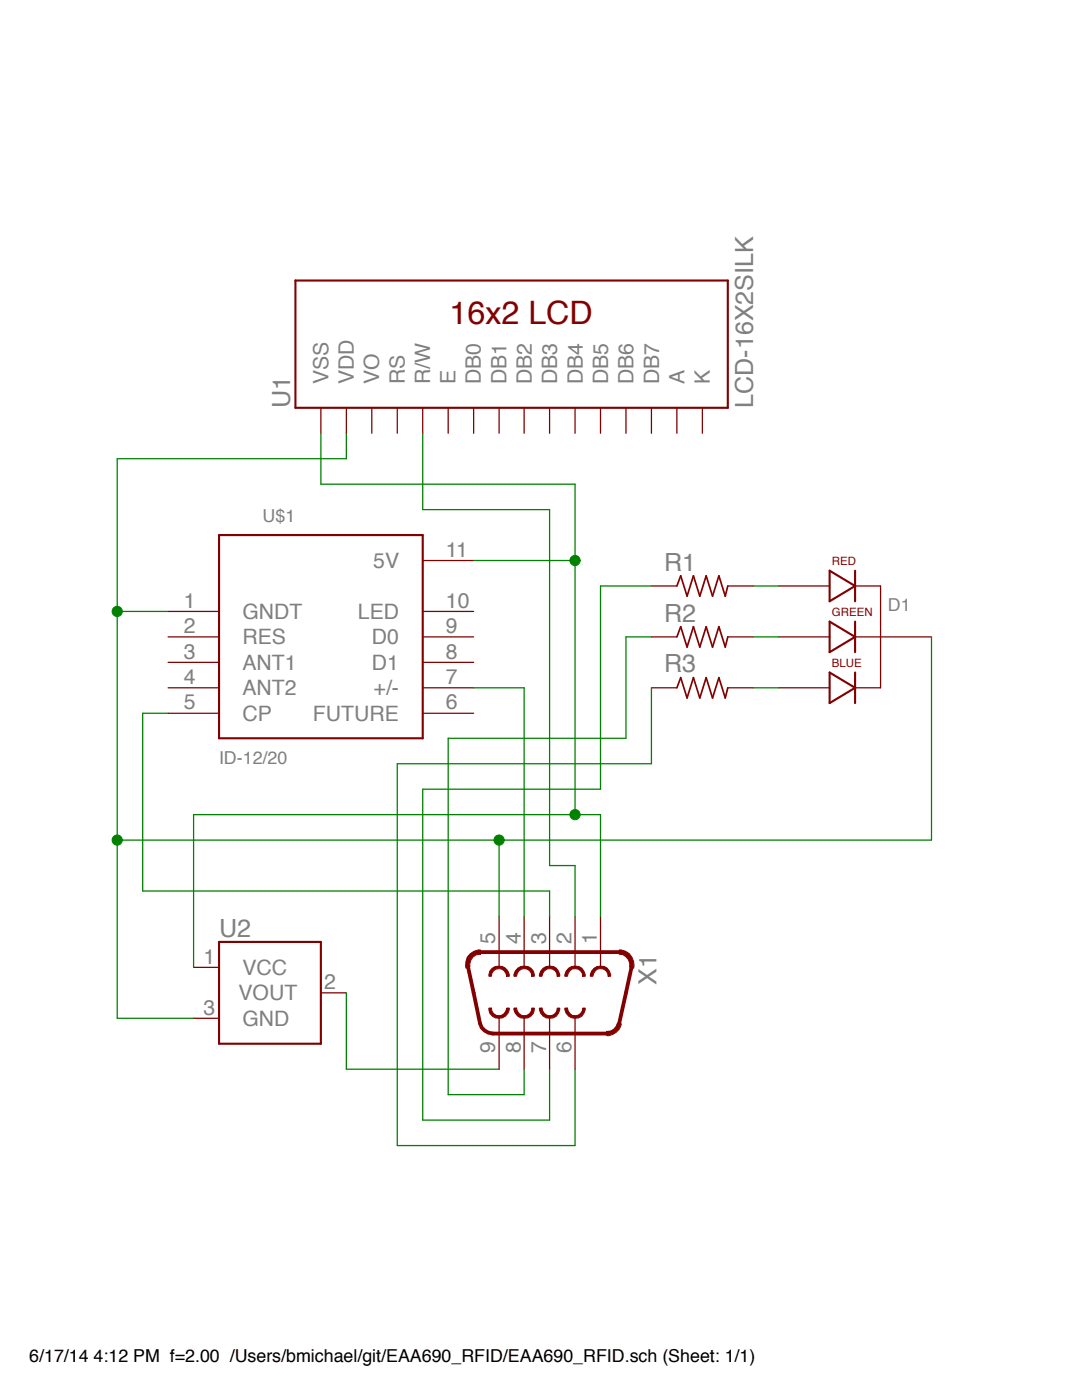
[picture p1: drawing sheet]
<?xml version="1.0" encoding="utf-8"?>
<!DOCTYPE eagle SYSTEM "eagle.dtd">
<!--
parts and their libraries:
SparkFun-RF: Licensing: Creative Commons ShareAlike 4.0 International - https://creativecommons.org/licenses/by-sa/4.0
-->
<eagle version="6.6.0">
<drawing>
<settings>
<setting alwaysvectorfont="no"/>
<setting verticaltext="up"/>
</settings>
<grid distance="0.1" unitdist="inch" unit="inch" style="lines" multiple="1" display="no" altdistance="0.01" altunitdist="inch" altunit="inch"/>
<schematic xreflabel="%F%N/%S.%C%R" xrefpart="/%S.%C%R">
<libraries>
<library name="SparkFun-RF">
<symbols>
<symbol name="ID-12">
<wire x1="-10.16" y1="10.16" x2="-10.16" y2="-10.16" width="0.254" layer="94"/>
<wire x1="-10.16" y1="-10.16" x2="10.16" y2="-10.16" width="0.254" layer="94"/>
<wire x1="10.16" y1="-10.16" x2="10.16" y2="10.16" width="0.254" layer="94"/>
<wire x1="10.16" y1="10.16" x2="-10.16" y2="10.16" width="0.254" layer="94"/>
<text x="-2.54" y="12.7" size="1.27" layer="95" rot="R180">&gt;NAME</text>
<text x="-10.16" y="-12.7" size="1.27" layer="96">&gt;VALUE</text>
<pin name="GNDT" x="-15.24" y="2.54" length="middle"/>
<pin name="RES" x="-15.24" y="0" length="middle"/>
<pin name="ANT1" x="-15.24" y="-2.54" length="middle"/>
<pin name="ANT2" x="-15.24" y="-5.08" length="middle"/>
<pin name="CP" x="-15.24" y="-7.62" length="middle"/>
<pin name="FUTURE" x="15.24" y="-7.62" length="middle" rot="R180"/>
<pin name="+/-" x="15.24" y="-5.08" length="middle" rot="R180"/>
<pin name="D1" x="15.24" y="-2.54" length="middle" rot="R180"/>
<pin name="D0" x="15.24" y="0" length="middle" rot="R180"/>
<pin name="LED" x="15.24" y="2.54" length="middle" rot="R180"/>
<pin name="5V" x="15.24" y="7.62" length="middle" rot="R180"/>
</symbol>
</symbols>
<devicesets>
<deviceset name="ID-12/20">
<gates>
<gate name="G$1" symbol="ID-12" x="0" y="-2.54"/>
</gates>
<devices>
<device name="" package="ID-12">
<connects>
<connect gate="G$1" pin="+/-" pad="7"/>
<connect gate="G$1" pin="5V" pad="11"/>
<connect gate="G$1" pin="ANT1" pad="3"/>
<connect gate="G$1" pin="ANT2" pad="4"/>
<connect gate="G$1" pin="CP" pad="5"/>
<connect gate="G$1" pin="D0" pad="9"/>
<connect gate="G$1" pin="D1" pad="8"/>
<connect gate="G$1" pin="FUTURE" pad="6"/>
<connect gate="G$1" pin="GNDT" pad="1"/>
<connect gate="G$1" pin="LED" pad="10"/>
<connect gate="G$1" pin="RES" pad="2"/>
</connects>
<technologies>
<technology name=""/>
</technologies>
</device>
<device name="ID-12_LOCK" package="ID-12_LOCK">
<connects>
<connect gate="G$1" pin="+/-" pad="7"/>
<connect gate="G$1" pin="5V" pad="11"/>
<connect gate="G$1" pin="ANT1" pad="3"/>
<connect gate="G$1" pin="ANT2" pad="4"/>
<connect gate="G$1" pin="CP" pad="5"/>
<connect gate="G$1" pin="D0" pad="9"/>
<connect gate="G$1" pin="D1" pad="8"/>
<connect gate="G$1" pin="FUTURE" pad="6"/>
<connect gate="G$1" pin="GNDT" pad="1"/>
<connect gate="G$1" pin="LED" pad="10"/>
<connect gate="G$1" pin="RES" pad="2"/>
</connects>
<technologies>
<technology name=""/>
</technologies>
</device>
<device name="SMD" package="ID-12_SMD">
<connects>
<connect gate="G$1" pin="+/-" pad="7"/>
<connect gate="G$1" pin="5V" pad="11"/>
<connect gate="G$1" pin="ANT1" pad="3"/>
<connect gate="G$1" pin="ANT2" pad="4"/>
<connect gate="G$1" pin="CP" pad="5"/>
<connect gate="G$1" pin="D0" pad="9"/>
<connect gate="G$1" pin="D1" pad="8"/>
<connect gate="G$1" pin="FUTURE" pad="6"/>
<connect gate="G$1" pin="GNDT" pad="1"/>
<connect gate="G$1" pin="LED" pad="10"/>
<connect gate="G$1" pin="RES" pad="2"/>
</connects>
<technologies>
<technology name=""/>
</technologies>
</device>
</devices>
</deviceset>
</devicesets>
</library>
<library name="SparkFun-Displays">
<symbols>
<symbol name="LCD-16X2">
<wire x1="-7.62" y1="22.86" x2="-7.62" y2="-20.32" width="0.254" layer="94"/>
<wire x1="-7.62" y1="-20.32" x2="5.08" y2="-20.32" width="0.254" layer="94"/>
<wire x1="5.08" y1="-20.32" x2="5.08" y2="22.86" width="0.254" layer="94"/>
<wire x1="5.08" y1="22.86" x2="-7.62" y2="22.86" width="0.254" layer="94"/>
<text x="-7.62" y="23.368" size="1.778" layer="95">&gt;Name</text>
<text x="-7.62" y="-22.86" size="1.778" layer="96">&gt;Value</text>
<text x="3.048" y="-6.858" size="2.286" layer="94" ratio="20" rot="R90">16x2 LCD</text>
<pin name="A" x="-10.16" y="-15.24" visible="pin" length="short" direction="pwr"/>
<pin name="DB0" x="-10.16" y="5.08" visible="pin" length="short"/>
<pin name="DB1" x="-10.16" y="2.54" visible="pin" length="short"/>
<pin name="DB2" x="-10.16" y="0" visible="pin" length="short"/>
<pin name="DB3" x="-10.16" y="-2.54" visible="pin" length="short"/>
<pin name="DB4" x="-10.16" y="-5.08" visible="pin" length="short"/>
<pin name="DB5" x="-10.16" y="-7.62" visible="pin" length="short"/>
<pin name="DB6" x="-10.16" y="-10.16" visible="pin" length="short"/>
<pin name="DB7" x="-10.16" y="-12.7" visible="pin" length="short"/>
<pin name="E" x="-10.16" y="7.62" visible="pin" length="short" direction="in"/>
<pin name="K" x="-10.16" y="-17.78" visible="pin" length="short" direction="pwr"/>
<pin name="R/W" x="-10.16" y="10.16" visible="pin" length="short" direction="in"/>
<pin name="RS" x="-10.16" y="12.7" visible="pin" length="short" direction="in"/>
<pin name="VDD" x="-10.16" y="17.78" visible="pin" length="short" direction="pwr"/>
<pin name="VO" x="-10.16" y="15.24" visible="pin" length="short"/>
<pin name="VSS" x="-10.16" y="20.32" visible="pin" length="short" direction="pwr"/>
</symbol>
</symbols>
<devicesets>
<deviceset name="LCD-16X2" prefix="U">
<gates>
<gate name="G$1" symbol="LCD-16X2" x="0" y="0"/>
</gates>
<devices>
<device name="SILK" package="LCD-16X2">
<connects>
<connect gate="G$1" pin="A" pad="15"/>
<connect gate="G$1" pin="DB0" pad="7"/>
<connect gate="G$1" pin="DB1" pad="8"/>
<connect gate="G$1" pin="DB2" pad="9"/>
<connect gate="G$1" pin="DB3" pad="10"/>
<connect gate="G$1" pin="DB4" pad="11"/>
<connect gate="G$1" pin="DB5" pad="12"/>
<connect gate="G$1" pin="DB6" pad="13"/>
<connect gate="G$1" pin="DB7" pad="14"/>
<connect gate="G$1" pin="E" pad="6"/>
<connect gate="G$1" pin="K" pad="16"/>
<connect gate="G$1" pin="R/W" pad="5"/>
<connect gate="G$1" pin="RS" pad="4"/>
<connect gate="G$1" pin="VDD" pad="2"/>
<connect gate="G$1" pin="VO" pad="3"/>
<connect gate="G$1" pin="VSS" pad="1"/>
</connects>
<technologies>
<technology name=""/>
</technologies>
</device>
<device name="NOSILK" package="LCD-16X2_NOSILK">
<connects>
<connect gate="G$1" pin="A" pad="15"/>
<connect gate="G$1" pin="DB0" pad="7"/>
<connect gate="G$1" pin="DB1" pad="8"/>
<connect gate="G$1" pin="DB2" pad="9"/>
<connect gate="G$1" pin="DB3" pad="10"/>
<connect gate="G$1" pin="DB4" pad="11"/>
<connect gate="G$1" pin="DB5" pad="12"/>
<connect gate="G$1" pin="DB6" pad="13"/>
<connect gate="G$1" pin="DB7" pad="14"/>
<connect gate="G$1" pin="E" pad="6"/>
<connect gate="G$1" pin="K" pad="16"/>
<connect gate="G$1" pin="R/W" pad="5"/>
<connect gate="G$1" pin="RS" pad="4"/>
<connect gate="G$1" pin="VDD" pad="2"/>
<connect gate="G$1" pin="VO" pad="3"/>
<connect gate="G$1" pin="VSS" pad="1"/>
</connects>
<technologies>
<technology name=""/>
</technologies>
</device>
<device name="NOHOLES" package="LCD-16X2_NOHOLES">
<connects>
<connect gate="G$1" pin="A" pad="15"/>
<connect gate="G$1" pin="DB0" pad="7"/>
<connect gate="G$1" pin="DB1" pad="8"/>
<connect gate="G$1" pin="DB2" pad="9"/>
<connect gate="G$1" pin="DB3" pad="10"/>
<connect gate="G$1" pin="DB4" pad="11"/>
<connect gate="G$1" pin="DB5" pad="12"/>
<connect gate="G$1" pin="DB6" pad="13"/>
<connect gate="G$1" pin="DB7" pad="14"/>
<connect gate="G$1" pin="E" pad="6"/>
<connect gate="G$1" pin="K" pad="16"/>
<connect gate="G$1" pin="R/W" pad="5"/>
<connect gate="G$1" pin="RS" pad="4"/>
<connect gate="G$1" pin="VDD" pad="2"/>
<connect gate="G$1" pin="VO" pad="3"/>
<connect gate="G$1" pin="VSS" pad="1"/>
</connects>
<technologies>
<technology name=""/>
</technologies>
</device>
<device name="8X2" package="LCD-8X2">
<connects>
<connect gate="G$1" pin="A" pad="15"/>
<connect gate="G$1" pin="DB0" pad="7"/>
<connect gate="G$1" pin="DB1" pad="8"/>
<connect gate="G$1" pin="DB2" pad="9"/>
<connect gate="G$1" pin="DB3" pad="10"/>
<connect gate="G$1" pin="DB4" pad="11"/>
<connect gate="G$1" pin="DB5" pad="12"/>
<connect gate="G$1" pin="DB6" pad="13"/>
<connect gate="G$1" pin="DB7" pad="14"/>
<connect gate="G$1" pin="E" pad="6"/>
<connect gate="G$1" pin="K" pad="16"/>
<connect gate="G$1" pin="R/W" pad="5"/>
<connect gate="G$1" pin="RS" pad="4"/>
<connect gate="G$1" pin="VDD" pad="2"/>
<connect gate="G$1" pin="VO" pad="3"/>
<connect gate="G$1" pin="VSS" pad="1"/>
</connects>
<technologies>
<technology name=""/>
</technologies>
</device>
<device name="8X2-KIT" package="LCD-8X2-KIT">
<connects>
<connect gate="G$1" pin="A" pad="15"/>
<connect gate="G$1" pin="DB0" pad="7"/>
<connect gate="G$1" pin="DB1" pad="8"/>
<connect gate="G$1" pin="DB2" pad="9"/>
<connect gate="G$1" pin="DB3" pad="10"/>
<connect gate="G$1" pin="DB4" pad="11"/>
<connect gate="G$1" pin="DB5" pad="12"/>
<connect gate="G$1" pin="DB6" pad="13"/>
<connect gate="G$1" pin="DB7" pad="14"/>
<connect gate="G$1" pin="E" pad="6"/>
<connect gate="G$1" pin="K" pad="16"/>
<connect gate="G$1" pin="R/W" pad="5"/>
<connect gate="G$1" pin="RS" pad="4"/>
<connect gate="G$1" pin="VDD" pad="2"/>
<connect gate="G$1" pin="VO" pad="3"/>
<connect gate="G$1" pin="VSS" pad="1"/>
</connects>
<technologies>
<technology name=""/>
</technologies>
</device>
</devices>
</deviceset>
</devicesets>
</library>
<library name="SparkFun-LED">
<symbols>
<symbol name="LED-RGB-CC">
<pin name="RED_CATHODE" x="-5.08" y="5.08" visible="off" length="middle"/>
<pin name="GREEN_CATHODE" x="-5.08" y="0" visible="off" length="middle"/>
<pin name="BLUE_CATHODE" x="-5.08" y="-5.08" visible="off" length="middle"/>
<pin name="CATHODE" x="10.16" y="0" visible="off" length="middle" rot="R180"/>
<wire x1="0" y1="6.604" x2="0" y2="3.556" width="0.254" layer="94"/>
<wire x1="0" y1="3.556" x2="2.54" y2="5.08" width="0.254" layer="94"/>
<wire x1="2.54" y1="5.08" x2="0" y2="6.604" width="0.254" layer="94"/>
<wire x1="2.54" y1="6.604" x2="2.54" y2="5.08" width="0.254" layer="94"/>
<wire x1="2.54" y1="5.08" x2="2.54" y2="3.556" width="0.254" layer="94"/>
<wire x1="0" y1="1.524" x2="0" y2="-1.524" width="0.254" layer="94"/>
<wire x1="0" y1="-1.524" x2="2.54" y2="0" width="0.254" layer="94"/>
<wire x1="2.54" y1="0" x2="0" y2="1.524" width="0.254" layer="94"/>
<wire x1="2.54" y1="1.524" x2="2.54" y2="0" width="0.254" layer="94"/>
<wire x1="2.54" y1="0" x2="2.54" y2="-1.524" width="0.254" layer="94"/>
<wire x1="0" y1="-3.556" x2="0" y2="-6.604" width="0.254" layer="94"/>
<wire x1="0" y1="-6.604" x2="2.54" y2="-5.08" width="0.254" layer="94"/>
<wire x1="2.54" y1="-5.08" x2="0" y2="-3.556" width="0.254" layer="94"/>
<wire x1="2.54" y1="-3.556" x2="2.54" y2="-5.08" width="0.254" layer="94"/>
<wire x1="2.54" y1="-5.08" x2="2.54" y2="-6.604" width="0.254" layer="94"/>
<wire x1="5.08" y1="-5.08" x2="5.08" y2="0" width="0.1524" layer="94"/>
<text x="0.254" y="7.112" size="0.8128" layer="94">RED</text>
<text x="0.254" y="2.032" size="0.8128" layer="94">GREEN</text>
<text x="0.254" y="-3.048" size="0.8128" layer="94">BLUE</text>
<wire x1="5.08" y1="0" x2="5.08" y2="5.08" width="0.1524" layer="94"/>
<wire x1="5.08" y1="5.08" x2="2.54" y2="5.08" width="0.1524" layer="94"/>
<wire x1="5.08" y1="0" x2="2.54" y2="0" width="0.1524" layer="94"/>
<wire x1="5.08" y1="-5.08" x2="2.54" y2="-5.08" width="0.1524" layer="94"/>
<text x="5.842" y="2.54" size="1.27" layer="95">&gt;NAME</text>
</symbol>
</symbols>
<devicesets>
<deviceset name="LED-RGB-CC-THRU" prefix="D">
<gates>
<gate name="G$1" symbol="LED-RGB-CC" x="0" y="0"/>
</gates>
<devices>
<device name="DIFFUSE" package="LED-RGB-THRU">
<connects>
<connect gate="G$1" pin="BLUE_CATHODE" pad="4"/>
<connect gate="G$1" pin="CATHODE" pad="2"/>
<connect gate="G$1" pin="GREEN_CATHODE" pad="3"/>
<connect gate="G$1" pin="RED_CATHODE" pad="1"/>
</connects>
<technologies>
<technology name="">
<attribute name="PROD_ID" value="DIO-09434"/>
</technology>
</technologies>
</device>
<device name="CLEAR" package="LED-RGB-THRU">
<connects>
<connect gate="G$1" pin="BLUE_CATHODE" pad="4"/>
<connect gate="G$1" pin="CATHODE" pad="2"/>
<connect gate="G$1" pin="GREEN_CATHODE" pad="3"/>
<connect gate="G$1" pin="RED_CATHODE" pad="1"/>
</connects>
<technologies>
<technology name="">
<attribute name="PROD_ID" value="DIO-08418"/>
</technology>
</technologies>
</device>
</devices>
</deviceset>
</devicesets>
</library>
<library name="resistor">
<symbols>
<symbol name="R-US">
<wire x1="-2.54" y1="0" x2="-2.159" y2="1.016" width="0.2032" layer="94"/>
<wire x1="-2.159" y1="1.016" x2="-1.524" y2="-1.016" width="0.2032" layer="94"/>
<wire x1="-1.524" y1="-1.016" x2="-0.889" y2="1.016" width="0.2032" layer="94"/>
<wire x1="-0.889" y1="1.016" x2="-0.254" y2="-1.016" width="0.2032" layer="94"/>
<wire x1="-0.254" y1="-1.016" x2="0.381" y2="1.016" width="0.2032" layer="94"/>
<wire x1="0.381" y1="1.016" x2="1.016" y2="-1.016" width="0.2032" layer="94"/>
<wire x1="1.016" y1="-1.016" x2="1.651" y2="1.016" width="0.2032" layer="94"/>
<wire x1="1.651" y1="1.016" x2="2.286" y2="-1.016" width="0.2032" layer="94"/>
<wire x1="2.286" y1="-1.016" x2="2.54" y2="0" width="0.2032" layer="94"/>
<text x="-3.81" y="1.4986" size="1.778" layer="95">&gt;NAME</text>
<text x="-3.81" y="-3.302" size="1.778" layer="96">&gt;VALUE</text>
<pin name="2" x="5.08" y="0" visible="off" length="short" direction="pas" swaplevel="1" rot="R180"/>
<pin name="1" x="-5.08" y="0" visible="off" length="short" direction="pas" swaplevel="1"/>
</symbol>
</symbols>
<devicesets>
<deviceset name="R-US_" prefix="R" uservalue="yes">
<gates>
<gate name="G$1" symbol="R-US" x="0" y="0"/>
</gates>
<devices>
<device name="R0402" package="R0402">
<connects>
<connect gate="G$1" pin="1" pad="1"/>
<connect gate="G$1" pin="2" pad="2"/>
</connects>
<technologies>
<technology name=""/>
</technologies>
</device>
<device name="R0603" package="R0603">
<connects>
<connect gate="G$1" pin="1" pad="1"/>
<connect gate="G$1" pin="2" pad="2"/>
</connects>
<technologies>
<technology name=""/>
</technologies>
</device>
<device name="R0805" package="R0805">
<connects>
<connect gate="G$1" pin="1" pad="1"/>
<connect gate="G$1" pin="2" pad="2"/>
</connects>
<technologies>
<technology name=""/>
</technologies>
</device>
<device name="R0805W" package="R0805W">
<connects>
<connect gate="G$1" pin="1" pad="1"/>
<connect gate="G$1" pin="2" pad="2"/>
</connects>
<technologies>
<technology name=""/>
</technologies>
</device>
<device name="R1005" package="R1005">
<connects>
<connect gate="G$1" pin="1" pad="1"/>
<connect gate="G$1" pin="2" pad="2"/>
</connects>
<technologies>
<technology name=""/>
</technologies>
</device>
<device name="R1206" package="R1206">
<connects>
<connect gate="G$1" pin="1" pad="1"/>
<connect gate="G$1" pin="2" pad="2"/>
</connects>
<technologies>
<technology name=""/>
</technologies>
</device>
<device name="R1206W" package="R1206W">
<connects>
<connect gate="G$1" pin="1" pad="1"/>
<connect gate="G$1" pin="2" pad="2"/>
</connects>
<technologies>
<technology name=""/>
</technologies>
</device>
<device name="R1210" package="R1210">
<connects>
<connect gate="G$1" pin="1" pad="1"/>
<connect gate="G$1" pin="2" pad="2"/>
</connects>
<technologies>
<technology name=""/>
</technologies>
</device>
<device name="R1210W" package="R1210W">
<connects>
<connect gate="G$1" pin="1" pad="1"/>
<connect gate="G$1" pin="2" pad="2"/>
</connects>
<technologies>
<technology name=""/>
</technologies>
</device>
<device name="R2010" package="R2010">
<connects>
<connect gate="G$1" pin="1" pad="1"/>
<connect gate="G$1" pin="2" pad="2"/>
</connects>
<technologies>
<technology name=""/>
</technologies>
</device>
<device name="R2010W" package="R2010W">
<connects>
<connect gate="G$1" pin="1" pad="1"/>
<connect gate="G$1" pin="2" pad="2"/>
</connects>
<technologies>
<technology name=""/>
</technologies>
</device>
<device name="R2012" package="R2012">
<connects>
<connect gate="G$1" pin="1" pad="1"/>
<connect gate="G$1" pin="2" pad="2"/>
</connects>
<technologies>
<technology name=""/>
</technologies>
</device>
<device name="R2012W" package="R2012W">
<connects>
<connect gate="G$1" pin="1" pad="1"/>
<connect gate="G$1" pin="2" pad="2"/>
</connects>
<technologies>
<technology name=""/>
</technologies>
</device>
<device name="R2512" package="R2512">
<connects>
<connect gate="G$1" pin="1" pad="1"/>
<connect gate="G$1" pin="2" pad="2"/>
</connects>
<technologies>
<technology name=""/>
</technologies>
</device>
<device name="R2512W" package="R2512W">
<connects>
<connect gate="G$1" pin="1" pad="1"/>
<connect gate="G$1" pin="2" pad="2"/>
</connects>
<technologies>
<technology name=""/>
</technologies>
</device>
<device name="R3216" package="R3216">
<connects>
<connect gate="G$1" pin="1" pad="1"/>
<connect gate="G$1" pin="2" pad="2"/>
</connects>
<technologies>
<technology name=""/>
</technologies>
</device>
<device name="R3216W" package="R3216W">
<connects>
<connect gate="G$1" pin="1" pad="1"/>
<connect gate="G$1" pin="2" pad="2"/>
</connects>
<technologies>
<technology name=""/>
</technologies>
</device>
<device name="R3225" package="R3225">
<connects>
<connect gate="G$1" pin="1" pad="1"/>
<connect gate="G$1" pin="2" pad="2"/>
</connects>
<technologies>
<technology name=""/>
</technologies>
</device>
<device name="R3225W" package="R3225W">
<connects>
<connect gate="G$1" pin="1" pad="1"/>
<connect gate="G$1" pin="2" pad="2"/>
</connects>
<technologies>
<technology name=""/>
</technologies>
</device>
<device name="R5025" package="R5025">
<connects>
<connect gate="G$1" pin="1" pad="1"/>
<connect gate="G$1" pin="2" pad="2"/>
</connects>
<technologies>
<technology name=""/>
</technologies>
</device>
<device name="R5025W" package="R5025W">
<connects>
<connect gate="G$1" pin="1" pad="1"/>
<connect gate="G$1" pin="2" pad="2"/>
</connects>
<technologies>
<technology name=""/>
</technologies>
</device>
<device name="R6332" package="R6332">
<connects>
<connect gate="G$1" pin="1" pad="1"/>
<connect gate="G$1" pin="2" pad="2"/>
</connects>
<technologies>
<technology name=""/>
</technologies>
</device>
<device name="R6332W" package="R6332W">
<connects>
<connect gate="G$1" pin="1" pad="1"/>
<connect gate="G$1" pin="2" pad="2"/>
</connects>
<technologies>
<technology name=""/>
</technologies>
</device>
<device name="M0805" package="M0805">
<connects>
<connect gate="G$1" pin="1" pad="1"/>
<connect gate="G$1" pin="2" pad="2"/>
</connects>
<technologies>
<technology name=""/>
</technologies>
</device>
<device name="M1206" package="M1206">
<connects>
<connect gate="G$1" pin="1" pad="1"/>
<connect gate="G$1" pin="2" pad="2"/>
</connects>
<technologies>
<technology name=""/>
</technologies>
</device>
<device name="M1406" package="M1406">
<connects>
<connect gate="G$1" pin="1" pad="1"/>
<connect gate="G$1" pin="2" pad="2"/>
</connects>
<technologies>
<technology name=""/>
</technologies>
</device>
<device name="M2012" package="M2012">
<connects>
<connect gate="G$1" pin="1" pad="1"/>
<connect gate="G$1" pin="2" pad="2"/>
</connects>
<technologies>
<technology name=""/>
</technologies>
</device>
<device name="M2309" package="M2309">
<connects>
<connect gate="G$1" pin="1" pad="1"/>
<connect gate="G$1" pin="2" pad="2"/>
</connects>
<technologies>
<technology name=""/>
</technologies>
</device>
<device name="M3216" package="M3216">
<connects>
<connect gate="G$1" pin="1" pad="1"/>
<connect gate="G$1" pin="2" pad="2"/>
</connects>
<technologies>
<technology name=""/>
</technologies>
</device>
<device name="M3516" package="M3516">
<connects>
<connect gate="G$1" pin="1" pad="1"/>
<connect gate="G$1" pin="2" pad="2"/>
</connects>
<technologies>
<technology name=""/>
</technologies>
</device>
<device name="M5923" package="M5923">
<connects>
<connect gate="G$1" pin="1" pad="1"/>
<connect gate="G$1" pin="2" pad="2"/>
</connects>
<technologies>
<technology name=""/>
</technologies>
</device>
<device name="0204/5" package="0204/5">
<connects>
<connect gate="G$1" pin="1" pad="1"/>
<connect gate="G$1" pin="2" pad="2"/>
</connects>
<technologies>
<technology name=""/>
</technologies>
</device>
<device name="0204/7" package="0204/7">
<connects>
<connect gate="G$1" pin="1" pad="1"/>
<connect gate="G$1" pin="2" pad="2"/>
</connects>
<technologies>
<technology name=""/>
</technologies>
</device>
<device name="0207/10" package="0207/10">
<connects>
<connect gate="G$1" pin="1" pad="1"/>
<connect gate="G$1" pin="2" pad="2"/>
</connects>
<technologies>
<technology name=""/>
</technologies>
</device>
<device name="0207/12" package="0207/12">
<connects>
<connect gate="G$1" pin="1" pad="1"/>
<connect gate="G$1" pin="2" pad="2"/>
</connects>
<technologies>
<technology name=""/>
</technologies>
</device>
<device name="0207/15" package="0207/15">
<connects>
<connect gate="G$1" pin="1" pad="1"/>
<connect gate="G$1" pin="2" pad="2"/>
</connects>
<technologies>
<technology name=""/>
</technologies>
</device>
<device name="0207/2V" package="0207/2V">
<connects>
<connect gate="G$1" pin="1" pad="1"/>
<connect gate="G$1" pin="2" pad="2"/>
</connects>
<technologies>
<technology name=""/>
</technologies>
</device>
<device name="0207/5V" package="0207/5V">
<connects>
<connect gate="G$1" pin="1" pad="1"/>
<connect gate="G$1" pin="2" pad="2"/>
</connects>
<technologies>
<technology name=""/>
</technologies>
</device>
<device name="0207/7" package="0207/7">
<connects>
<connect gate="G$1" pin="1" pad="1"/>
<connect gate="G$1" pin="2" pad="2"/>
</connects>
<technologies>
<technology name=""/>
</technologies>
</device>
<device name="0309/10" package="0309/10">
<connects>
<connect gate="G$1" pin="1" pad="1"/>
<connect gate="G$1" pin="2" pad="2"/>
</connects>
<technologies>
<technology name=""/>
</technologies>
</device>
<device name="0309/12" package="0309/12">
<connects>
<connect gate="G$1" pin="1" pad="1"/>
<connect gate="G$1" pin="2" pad="2"/>
</connects>
<technologies>
<technology name=""/>
</technologies>
</device>
<device name="0411/12" package="0411/12">
<connects>
<connect gate="G$1" pin="1" pad="1"/>
<connect gate="G$1" pin="2" pad="2"/>
</connects>
<technologies>
<technology name=""/>
</technologies>
</device>
<device name="0411/15" package="0411/15">
<connects>
<connect gate="G$1" pin="1" pad="1"/>
<connect gate="G$1" pin="2" pad="2"/>
</connects>
<technologies>
<technology name=""/>
</technologies>
</device>
<device name="0411/3V" package="0411V">
<connects>
<connect gate="G$1" pin="1" pad="1"/>
<connect gate="G$1" pin="2" pad="2"/>
</connects>
<technologies>
<technology name=""/>
</technologies>
</device>
<device name="0414/15" package="0414/15">
<connects>
<connect gate="G$1" pin="1" pad="1"/>
<connect gate="G$1" pin="2" pad="2"/>
</connects>
<technologies>
<technology name=""/>
</technologies>
</device>
<device name="0414/5V" package="0414V">
<connects>
<connect gate="G$1" pin="1" pad="1"/>
<connect gate="G$1" pin="2" pad="2"/>
</connects>
<technologies>
<technology name=""/>
</technologies>
</device>
<device name="0617/17" package="0617/17">
<connects>
<connect gate="G$1" pin="1" pad="1"/>
<connect gate="G$1" pin="2" pad="2"/>
</connects>
<technologies>
<technology name=""/>
</technologies>
</device>
<device name="0617/22" package="0617/22">
<connects>
<connect gate="G$1" pin="1" pad="1"/>
<connect gate="G$1" pin="2" pad="2"/>
</connects>
<technologies>
<technology name=""/>
</technologies>
</device>
<device name="0617/5V" package="0617V">
<connects>
<connect gate="G$1" pin="1" pad="1"/>
<connect gate="G$1" pin="2" pad="2"/>
</connects>
<technologies>
<technology name=""/>
</technologies>
</device>
<device name="0922/22" package="0922/22">
<connects>
<connect gate="G$1" pin="1" pad="1"/>
<connect gate="G$1" pin="2" pad="2"/>
</connects>
<technologies>
<technology name=""/>
</technologies>
</device>
<device name="0613/5V" package="P0613V">
<connects>
<connect gate="G$1" pin="1" pad="1"/>
<connect gate="G$1" pin="2" pad="2"/>
</connects>
<technologies>
<technology name=""/>
</technologies>
</device>
<device name="0613/15" package="P0613/15">
<connects>
<connect gate="G$1" pin="1" pad="1"/>
<connect gate="G$1" pin="2" pad="2"/>
</connects>
<technologies>
<technology name=""/>
</technologies>
</device>
<device name="0817/22" package="P0817/22">
<connects>
<connect gate="G$1" pin="1" pad="1"/>
<connect gate="G$1" pin="2" pad="2"/>
</connects>
<technologies>
<technology name=""/>
</technologies>
</device>
<device name="0817/7V" package="P0817V">
<connects>
<connect gate="G$1" pin="1" pad="1"/>
<connect gate="G$1" pin="2" pad="2"/>
</connects>
<technologies>
<technology name=""/>
</technologies>
</device>
<device name="V234/12" package="V234/12">
<connects>
<connect gate="G$1" pin="1" pad="1"/>
<connect gate="G$1" pin="2" pad="2"/>
</connects>
<technologies>
<technology name=""/>
</technologies>
</device>
<device name="V235/17" package="V235/17">
<connects>
<connect gate="G$1" pin="1" pad="1"/>
<connect gate="G$1" pin="2" pad="2"/>
</connects>
<technologies>
<technology name=""/>
</technologies>
</device>
<device name="V526-0" package="V526-0">
<connects>
<connect gate="G$1" pin="1" pad="1"/>
<connect gate="G$1" pin="2" pad="2"/>
</connects>
<technologies>
<technology name=""/>
</technologies>
</device>
<device name="MELF0102AX" package="MINI_MELF-0102AX">
<connects>
<connect gate="G$1" pin="1" pad="1"/>
<connect gate="G$1" pin="2" pad="2"/>
</connects>
<technologies>
<technology name=""/>
</technologies>
</device>
<device name="0922V" package="0922V">
<connects>
<connect gate="G$1" pin="1" pad="1"/>
<connect gate="G$1" pin="2" pad="2"/>
</connects>
<technologies>
<technology name=""/>
</technologies>
</device>
<device name="MELF0102R" package="MINI_MELF-0102R">
<connects>
<connect gate="G$1" pin="1" pad="1"/>
<connect gate="G$1" pin="2" pad="2"/>
</connects>
<technologies>
<technology name=""/>
</technologies>
</device>
<device name="MELF0102W" package="MINI_MELF-0102W">
<connects>
<connect gate="G$1" pin="1" pad="1"/>
<connect gate="G$1" pin="2" pad="2"/>
</connects>
<technologies>
<technology name=""/>
</technologies>
</device>
<device name="MELF0204R" package="MINI_MELF-0204R">
<connects>
<connect gate="G$1" pin="1" pad="1"/>
<connect gate="G$1" pin="2" pad="2"/>
</connects>
<technologies>
<technology name=""/>
</technologies>
</device>
<device name="MELF0204W" package="MINI_MELF-0204W">
<connects>
<connect gate="G$1" pin="1" pad="1"/>
<connect gate="G$1" pin="2" pad="2"/>
</connects>
<technologies>
<technology name=""/>
</technologies>
</device>
<device name="MELF0207R" package="MINI_MELF-0207R">
<connects>
<connect gate="G$1" pin="1" pad="1"/>
<connect gate="G$1" pin="2" pad="2"/>
</connects>
<technologies>
<technology name=""/>
</technologies>
</device>
<device name="MELF0207W" package="MINI_MELF-0207W">
<connects>
<connect gate="G$1" pin="1" pad="1"/>
<connect gate="G$1" pin="2" pad="2"/>
</connects>
<technologies>
<technology name=""/>
</technologies>
</device>
<device name="RDH/15" package="RDH/15">
<connects>
<connect gate="G$1" pin="1" pad="1"/>
<connect gate="G$1" pin="2" pad="2"/>
</connects>
<technologies>
<technology name=""/>
</technologies>
</device>
<device name="0204/2V" package="0204V">
<connects>
<connect gate="G$1" pin="1" pad="1"/>
<connect gate="G$1" pin="2" pad="2"/>
</connects>
<technologies>
<technology name=""/>
</technologies>
</device>
<device name="0309/V" package="0309V">
<connects>
<connect gate="G$1" pin="1" pad="1"/>
<connect gate="G$1" pin="2" pad="2"/>
</connects>
<technologies>
<technology name=""/>
</technologies>
</device>
</devices>
</deviceset>
</devicesets>
</library>
<library name="SparkFun-Connectors">
<symbols>
<symbol name="F09G">
<wire x1="-1.651" y1="3.429" x2="-1.651" y2="1.651" width="0.254" layer="94" curve="180" cap="flat"/>
<wire x1="1.524" y1="1.651" x2="1.524" y2="3.429" width="0.254" layer="94" curve="180" cap="flat"/>
<wire x1="-1.651" y1="5.969" x2="-1.651" y2="4.191" width="0.254" layer="94" curve="180" cap="flat"/>
<wire x1="1.524" y1="-3.429" x2="1.524" y2="-1.651" width="0.254" layer="94" curve="180" cap="flat"/>
<wire x1="-1.651" y1="0.889" x2="-1.651" y2="-0.889" width="0.254" layer="94" curve="180" cap="flat"/>
<wire x1="1.524" y1="-0.889" x2="1.524" y2="0.889" width="0.254" layer="94" curve="180" cap="flat"/>
<wire x1="-1.651" y1="-1.651" x2="-1.651" y2="-3.429" width="0.254" layer="94" curve="180" cap="flat"/>
<wire x1="1.524" y1="-5.969" x2="1.524" y2="-4.191" width="0.254" layer="94" curve="180" cap="flat"/>
<wire x1="-1.651" y1="-4.191" x2="-1.651" y2="-5.969" width="0.254" layer="94" curve="180" cap="flat"/>
<wire x1="-4.064" y1="6.9312" x2="-2.5226" y2="8.172" width="0.4064" layer="94" curve="-102.324066" cap="flat"/>
<wire x1="-2.5226" y1="8.1718" x2="0" y2="7.62" width="0.4064" layer="94"/>
<wire x1="0" y1="7.62" x2="3.0654" y2="6.9494" width="0.4064" layer="94"/>
<wire x1="3.0654" y1="6.9495" x2="4.0642" y2="5.7088" width="0.4064" layer="94" curve="-77.655139" cap="flat"/>
<wire x1="4.064" y1="-5.7088" x2="4.064" y2="5.7088" width="0.4064" layer="94"/>
<wire x1="3.0654" y1="-6.9494" x2="4.064" y2="-5.7088" width="0.4064" layer="94" curve="77.657889"/>
<wire x1="-4.064" y1="-6.9312" x2="-4.064" y2="6.9312" width="0.4064" layer="94"/>
<wire x1="-2.5226" y1="-8.1718" x2="0" y2="-7.62" width="0.4064" layer="94"/>
<wire x1="0" y1="-7.62" x2="3.0654" y2="-6.9494" width="0.4064" layer="94"/>
<wire x1="-4.064" y1="-6.9312" x2="-2.5226" y2="-8.1719" width="0.4064" layer="94" curve="102.337599" cap="flat"/>
<text x="-3.81" y="-10.795" size="1.778" layer="96">&gt;VALUE</text>
<text x="-3.81" y="8.89" size="1.778" layer="95">&gt;NAME</text>
<pin name="1" x="-7.62" y="5.08" visible="pad" length="middle" direction="pas"/>
<pin name="6" x="7.62" y="2.54" visible="pad" length="middle" direction="pas" rot="R180"/>
<pin name="2" x="-7.62" y="2.54" visible="pad" length="middle" direction="pas"/>
<pin name="7" x="7.62" y="0" visible="pad" length="middle" direction="pas" rot="R180"/>
<pin name="3" x="-7.62" y="0" visible="pad" length="middle" direction="pas"/>
<pin name="8" x="7.62" y="-2.54" visible="pad" length="middle" direction="pas" rot="R180"/>
<pin name="4" x="-7.62" y="-2.54" visible="pad" length="middle" direction="pas"/>
<pin name="9" x="7.62" y="-5.08" visible="pad" length="middle" direction="pas" rot="R180"/>
<pin name="5" x="-7.62" y="-5.08" visible="pad" length="middle" direction="pas"/>
</symbol>
</symbols>
<devicesets>
<deviceset name="DB9" prefix="X" uservalue="yes">
<gates>
<gate name="G$1" symbol="F09G" x="0" y="0"/>
</gates>
<devices>
<device name="FEMALE" package="DB9">
<connects>
<connect gate="G$1" pin="1" pad="1"/>
<connect gate="G$1" pin="2" pad="2"/>
<connect gate="G$1" pin="3" pad="3"/>
<connect gate="G$1" pin="4" pad="4"/>
<connect gate="G$1" pin="5" pad="5"/>
<connect gate="G$1" pin="6" pad="6"/>
<connect gate="G$1" pin="7" pad="7"/>
<connect gate="G$1" pin="8" pad="8"/>
<connect gate="G$1" pin="9" pad="9"/>
</connects>
<technologies>
<technology name=""/>
</technologies>
</device>
<device name="MALE" package="DB9_MALE">
<connects>
<connect gate="G$1" pin="1" pad="1"/>
<connect gate="G$1" pin="2" pad="2"/>
<connect gate="G$1" pin="3" pad="3"/>
<connect gate="G$1" pin="4" pad="4"/>
<connect gate="G$1" pin="5" pad="5"/>
<connect gate="G$1" pin="6" pad="6"/>
<connect gate="G$1" pin="7" pad="7"/>
<connect gate="G$1" pin="8" pad="8"/>
<connect gate="G$1" pin="9" pad="9"/>
</connects>
<technologies>
<technology name=""/>
</technologies>
</device>
</devices>
</deviceset>
</devicesets>
</library>
<library name="SparkFun-Sensors">
<symbols>
<symbol name="TMP36">
<wire x1="-5.08" y1="5.08" x2="5.08" y2="5.08" width="0.254" layer="94"/>
<wire x1="5.08" y1="5.08" x2="5.08" y2="-5.08" width="0.254" layer="94"/>
<wire x1="5.08" y1="-5.08" x2="-5.08" y2="-5.08" width="0.254" layer="94"/>
<wire x1="-5.08" y1="-5.08" x2="-5.08" y2="5.08" width="0.254" layer="94"/>
<text x="-5.08" y="5.588" size="1.778" layer="95">&gt;Name</text>
<text x="-5.08" y="-7.366" size="1.778" layer="96">&gt;Value</text>
<pin name="VCC" x="-7.62" y="2.54" length="short"/>
<pin name="GND" x="-7.62" y="-2.54" length="short"/>
<pin name="VOUT" x="7.62" y="0" length="short" rot="R180"/>
</symbol>
</symbols>
<devicesets>
<deviceset name="TMP36" prefix="U" uservalue="yes">
<gates>
<gate name="G$1" symbol="TMP36" x="0" y="0"/>
</gates>
<devices>
<device name="GT9" package="TO-92">
<connects>
<connect gate="G$1" pin="GND" pad="3"/>
<connect gate="G$1" pin="VCC" pad="1"/>
<connect gate="G$1" pin="VOUT" pad="2"/>
</connects>
<technologies>
<technology name=""/>
</technologies>
</device>
<device name="TO-92-KIT" package="TO-92-KIT">
<connects>
<connect gate="G$1" pin="GND" pad="3"/>
<connect gate="G$1" pin="VCC" pad="1"/>
<connect gate="G$1" pin="VOUT" pad="2"/>
</connects>
<technologies>
<technology name=""/>
</technologies>
</device>
</devices>
</deviceset>
</devicesets>
</library>
</libraries>
<attributes>
</attributes>
<variantdefs>
</variantdefs>
<classes>
<class number="0" name="default" width="0" drill="0">
</class>
</classes>
<parts>
<part name="U$1" library="SparkFun-RF" deviceset="ID-12/20" device=""/>
<part name="U1" library="SparkFun-Displays" deviceset="LCD-16X2" device="SILK"/>
<part name="D1" library="SparkFun-LED" deviceset="LED-RGB-CC-THRU" device="DIFFUSE"/>
<part name="R1" library="resistor" deviceset="R-US_" device="0204/7"/>
<part name="R2" library="resistor" deviceset="R-US_" device="0204/7"/>
<part name="R3" library="resistor" deviceset="R-US_" device="0204/7"/>
<part name="X1" library="SparkFun-Connectors" deviceset="DB9" device="FEMALE"/>
<part name="U2" library="SparkFun-Sensors" deviceset="TMP36" device="GT9"/>
</parts>
<sheets>
<sheet>
<plain>
</plain>
<instances>
<instance part="U$1" gate="G$1" x="2.54" y="38.1"/>
<instance part="U1" gate="G$1" x="22.86" y="68.58" rot="R90"/>
<instance part="D1" gate="G$1" x="53.34" y="38.1"/>
<instance part="R1" gate="G$1" x="40.64" y="43.18"/>
<instance part="R2" gate="G$1" x="40.64" y="38.1"/>
<instance part="R3" gate="G$1" x="40.64" y="33.02"/>
<instance part="X1" gate="G$1" x="25.4" y="2.54" rot="R270"/>
<instance part="U2" gate="G$1" x="-2.54" y="2.54"/>
</instances>
<busses>
</busses>
<nets>
<net name="N$1" class="0">
<segment>
<pinref part="X1" gate="G$1" pin="5"/>
<wire x1="20.32" y1="10.16" x2="20.32" y2="17.78" width="0.1524" layer="91"/>
<wire x1="20.32" y1="17.78" x2="63.5" y2="17.78" width="0.1524" layer="91"/>
<pinref part="D1" gate="G$1" pin="CATHODE"/>
<wire x1="63.5" y1="17.78" x2="63.5" y2="38.1" width="0.1524" layer="91"/>
<pinref part="U$1" gate="G$1" pin="GNDT"/>
<wire x1="-12.7" y1="40.64" x2="-17.78" y2="40.64" width="0.1524" layer="91"/>
<wire x1="-17.78" y1="40.64" x2="-17.78" y2="17.78" width="0.1524" layer="91"/>
<wire x1="-17.78" y1="17.78" x2="20.32" y2="17.78" width="0.1524" layer="91"/>
<wire x1="-17.78" y1="40.64" x2="-17.78" y2="55.88" width="0.1524" layer="91"/>
<pinref part="U1" gate="G$1" pin="VDD"/>
<wire x1="5.08" y1="58.42" x2="5.08" y2="55.88" width="0.1524" layer="91"/>
<wire x1="5.08" y1="55.88" x2="-17.78" y2="55.88" width="0.1524" layer="91"/>
<junction x="-17.78" y="40.64"/>
<junction x="20.32" y="17.78"/>
<pinref part="U2" gate="G$1" pin="GND"/>
<wire x1="-10.16" y1="0" x2="-17.78" y2="0" width="0.1524" layer="91"/>
<wire x1="-17.78" y1="17.78" x2="-17.78" y2="0" width="0.1524" layer="91"/>
<junction x="-17.78" y="17.78"/>
</segment>
</net>
<net name="N$2" class="0">
<segment>
<pinref part="R3" gate="G$1" pin="2"/>
<pinref part="D1" gate="G$1" pin="BLUE_CATHODE"/>
<wire x1="45.72" y1="33.02" x2="48.26" y2="33.02" width="0.1524" layer="91"/>
</segment>
</net>
<net name="N$3" class="0">
<segment>
<pinref part="R2" gate="G$1" pin="2"/>
<pinref part="D1" gate="G$1" pin="GREEN_CATHODE"/>
<wire x1="45.72" y1="38.1" x2="48.26" y2="38.1" width="0.1524" layer="91"/>
</segment>
</net>
<net name="N$4" class="0">
<segment>
<pinref part="R1" gate="G$1" pin="2"/>
<pinref part="D1" gate="G$1" pin="RED_CATHODE"/>
<wire x1="45.72" y1="43.18" x2="48.26" y2="43.18" width="0.1524" layer="91"/>
</segment>
</net>
<net name="N$6" class="0">
<segment>
<wire x1="15.24" y1="-7.62" x2="15.24" y2="27.94" width="0.1524" layer="91"/>
<wire x1="15.24" y1="27.94" x2="33.02" y2="27.94" width="0.1524" layer="91"/>
<wire x1="33.02" y1="27.94" x2="33.02" y2="38.1" width="0.1524" layer="91"/>
<pinref part="R2" gate="G$1" pin="1"/>
<wire x1="33.02" y1="38.1" x2="35.56" y2="38.1" width="0.1524" layer="91"/>
<pinref part="X1" gate="G$1" pin="8"/>
<wire x1="22.86" y1="-5.08" x2="22.86" y2="-7.62" width="0.1524" layer="91"/>
<wire x1="22.86" y1="-7.62" x2="15.24" y2="-7.62" width="0.1524" layer="91"/>
</segment>
</net>
<net name="N$10" class="0">
<segment>
<wire x1="-15.24" y1="12.7" x2="25.4" y2="12.7" width="0.1524" layer="91"/>
<pinref part="X1" gate="G$1" pin="3"/>
<wire x1="25.4" y1="12.7" x2="25.4" y2="10.16" width="0.1524" layer="91"/>
<wire x1="-15.24" y1="12.7" x2="-15.24" y2="30.48" width="0.1524" layer="91"/>
<pinref part="U$1" gate="G$1" pin="CP"/>
<wire x1="-15.24" y1="30.48" x2="-12.7" y2="30.48" width="0.1524" layer="91"/>
</segment>
</net>
<net name="N$11" class="0">
<segment>
<pinref part="X1" gate="G$1" pin="7"/>
<wire x1="25.4" y1="-5.08" x2="25.4" y2="-10.16" width="0.1524" layer="91"/>
<wire x1="25.4" y1="-10.16" x2="12.7" y2="-10.16" width="0.1524" layer="91"/>
<pinref part="R1" gate="G$1" pin="1"/>
<wire x1="35.56" y1="43.18" x2="30.48" y2="43.18" width="0.1524" layer="91"/>
<wire x1="30.48" y1="43.18" x2="30.48" y2="22.86" width="0.1524" layer="91"/>
<wire x1="30.48" y1="22.86" x2="12.7" y2="22.86" width="0.1524" layer="91"/>
<wire x1="12.7" y1="22.86" x2="12.7" y2="-10.16" width="0.1524" layer="91"/>
</segment>
</net>
<net name="N$12" class="0">
<segment>
<pinref part="X1" gate="G$1" pin="6"/>
<wire x1="27.94" y1="-5.08" x2="27.94" y2="-12.7" width="0.1524" layer="91"/>
<wire x1="27.94" y1="-12.7" x2="10.16" y2="-12.7" width="0.1524" layer="91"/>
<wire x1="10.16" y1="-12.7" x2="10.16" y2="25.4" width="0.1524" layer="91"/>
<wire x1="10.16" y1="25.4" x2="35.56" y2="25.4" width="0.1524" layer="91"/>
<pinref part="R3" gate="G$1" pin="1"/>
<wire x1="35.56" y1="25.4" x2="35.56" y2="33.02" width="0.1524" layer="91"/>
</segment>
</net>
<net name="N$7" class="0">
<segment>
<pinref part="U1" gate="G$1" pin="R/W"/>
<wire x1="12.7" y1="58.42" x2="12.7" y2="50.8" width="0.1524" layer="91"/>
<wire x1="12.7" y1="50.8" x2="25.4" y2="50.8" width="0.1524" layer="91"/>
<wire x1="25.4" y1="50.8" x2="25.4" y2="15.24" width="0.1524" layer="91"/>
<wire x1="25.4" y1="15.24" x2="27.94" y2="15.24" width="0.1524" layer="91"/>
<pinref part="X1" gate="G$1" pin="2"/>
<wire x1="27.94" y1="15.24" x2="27.94" y2="10.16" width="0.1524" layer="91"/>
</segment>
</net>
<net name="N$5" class="0">
<segment>
<pinref part="X1" gate="G$1" pin="4"/>
<wire x1="22.86" y1="10.16" x2="22.86" y2="33.02" width="0.1524" layer="91"/>
<pinref part="U$1" gate="G$1" pin="+/-"/>
<wire x1="22.86" y1="33.02" x2="17.78" y2="33.02" width="0.1524" layer="91"/>
</segment>
</net>
<net name="N$9" class="0">
<segment>
<pinref part="U2" gate="G$1" pin="VOUT"/>
<wire x1="5.08" y1="2.54" x2="5.08" y2="-5.08" width="0.1524" layer="91"/>
<pinref part="X1" gate="G$1" pin="9"/>
<wire x1="5.08" y1="-5.08" x2="20.32" y2="-5.08" width="0.1524" layer="91"/>
</segment>
</net>
<net name="N$14" class="0">
<segment>
<pinref part="U2" gate="G$1" pin="VCC"/>
<wire x1="-10.16" y1="5.08" x2="-10.16" y2="20.32" width="0.1524" layer="91"/>
<pinref part="U$1" gate="G$1" pin="5V"/>
<wire x1="17.78" y1="45.72" x2="27.94" y2="45.72" width="0.1524" layer="91"/>
<wire x1="27.94" y1="45.72" x2="27.94" y2="20.32" width="0.1524" layer="91"/>
<wire x1="27.94" y1="20.32" x2="30.48" y2="20.32" width="0.1524" layer="91"/>
<pinref part="X1" gate="G$1" pin="1"/>
<wire x1="30.48" y1="20.32" x2="30.48" y2="10.16" width="0.1524" layer="91"/>
<wire x1="27.94" y1="45.72" x2="27.94" y2="53.34" width="0.1524" layer="91"/>
<pinref part="U1" gate="G$1" pin="VSS"/>
<wire x1="2.54" y1="58.42" x2="2.54" y2="53.34" width="0.1524" layer="91"/>
<wire x1="2.54" y1="53.34" x2="27.94" y2="53.34" width="0.1524" layer="91"/>
<junction x="27.94" y="45.72"/>
<wire x1="-10.16" y1="20.32" x2="27.94" y2="20.32" width="0.1524" layer="91"/>
<junction x="27.94" y="20.32"/>
</segment>
</net>
</nets>
</sheet>
</sheets>
</schematic>
</drawing>
</eagle>
